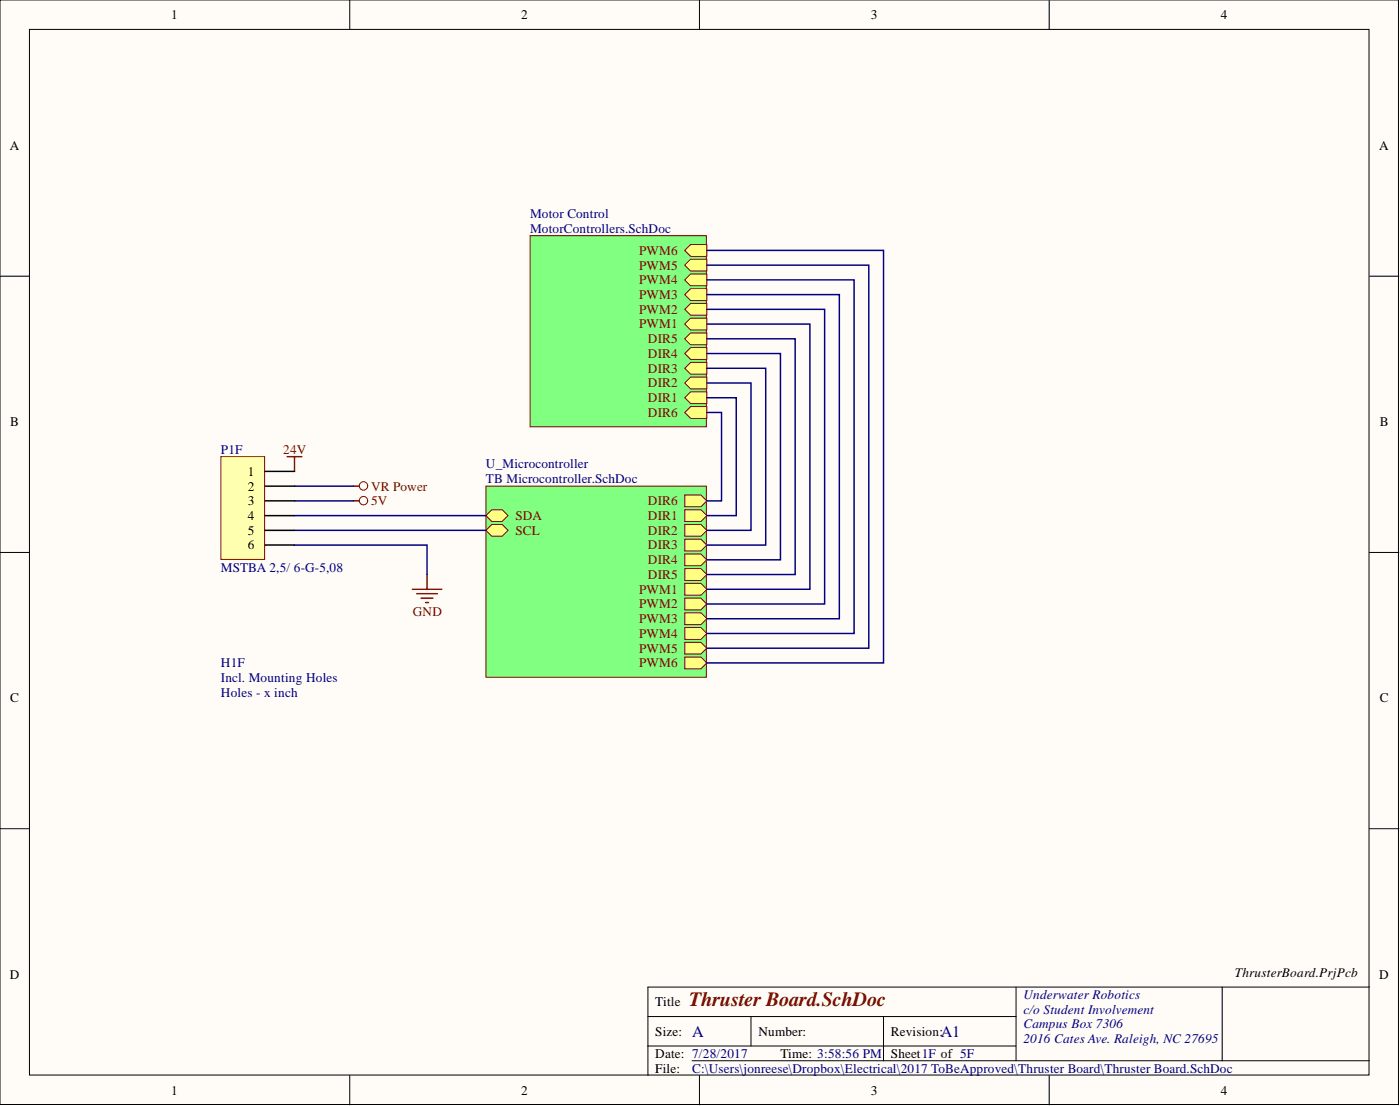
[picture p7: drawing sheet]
<svg xmlns="http://www.w3.org/2000/svg" width="241mm" height="190mm" viewBox="0 0 241 190" stroke-linecap="round" stroke-linejoin="round" font-family="sans-serif">
<g fill="#fffcf8" stroke="#000" stroke-width=".17">
<path d="M0 0h241v190.2h-241z"/>
<path d="M5.1 5.1h230.9v180.1h-230.9z"/>
</g>
<g fill="none" stroke="#000" stroke-width=".17">
<path d="M60.3 0v5.1M120.6 0v5.1M180.8 0v5.1M0 47.6h5.1M236 47.6h5.1M0 95.2h5.1M236 95.2h5.1M0 142.7h5.1M236 142.7h5.1M111.7 175.1h63.4M129.4 175.1v5.1M152.3 175.1v7.6"/>
<path d="M175.1 170v12.7M210.7 170v12.7M236 170h-124.3v15.2M60.3 185.2v5.1M111.7 180.2h63.4M119.3 182.7h116.7M120.6 185.2v5.1M180.8 185.2v5.1"/>
</g>
<path d="M83.8 83.7h37.9v32.9h-37.9z" fill="#80ff80" stroke="#800000" stroke-width=".17"/>
<path d="M118 100.5h2.8l1 1-1 1h-2.8z" fill-rule="evenodd" fill="#ffff80"/>
<path d="M118 100.5h2.8l1 1-1 1h-2.8z" fill="none" stroke="#800000" stroke-width=".17"/>
<path d="M118 103h2.8l1 1-1 1.1h-2.8z" fill-rule="evenodd" fill="#ffff80"/>
<path d="M118 103h2.8l1 1-1 1.1h-2.8z" fill="none" stroke="#800000" stroke-width=".17"/>
<path d="M118 105.6h2.8l1 1-1 1h-2.8z" fill-rule="evenodd" fill="#ffff80"/>
<path d="M118 105.6h2.8l1 1-1 1h-2.8z" fill="none" stroke="#800000" stroke-width=".17"/>
<path d="M118 108.1h2.8l1 1-1 1h-2.8z" fill-rule="evenodd" fill="#ffff80"/>
<path d="M118 108.1h2.8l1 1-1 1h-2.8z" fill="none" stroke="#800000" stroke-width=".17"/>
<path d="M118 110.6h2.8l1 1-1 1.1h-2.8z" fill-rule="evenodd" fill="#ffff80"/>
<path d="M118 110.6h2.8l1 1-1 1.1h-2.8z" fill="none" stroke="#800000" stroke-width=".17"/>
<path d="M118 113.2h2.8l1 1-1 1h-2.8z" fill-rule="evenodd" fill="#ffff80"/>
<path d="M118 113.2h2.8l1 1-1 1h-2.8z" fill="none" stroke="#800000" stroke-width=".17"/>
<path d="M118 87.8h2.8l1 1-1 1h-2.8z" fill-rule="evenodd" fill="#ffff80"/>
<path d="M118 87.8h2.8l1 1-1 1h-2.8z" fill="none" stroke="#800000" stroke-width=".17"/>
<path d="M118 90.3h2.8l1 1-1 1.1h-2.8z" fill-rule="evenodd" fill="#ffff80"/>
<path d="M118 90.3h2.8l1 1-1 1.1h-2.8z" fill="none" stroke="#800000" stroke-width=".17"/>
<path d="M118 92.9h2.8l1 1-1 1h-2.8z" fill-rule="evenodd" fill="#ffff80"/>
<path d="M118 92.9h2.8l1 1-1 1h-2.8z" fill="none" stroke="#800000" stroke-width=".17"/>
<path d="M118 95.4h2.8l1 1-1 1h-2.8z" fill-rule="evenodd" fill="#ffff80"/>
<path d="M118 95.4h2.8l1 1-1 1h-2.8z" fill="none" stroke="#800000" stroke-width=".17"/>
<path d="M118 97.9h2.8l1 1.1-1 1h-2.8z" fill-rule="evenodd" fill="#ffff80"/>
<path d="M118 97.9h2.8l1 1.1-1 1h-2.8z" fill="none" stroke="#800000" stroke-width=".17"/>
<path d="M118 85.3h2.8l1 1-1 1h-2.8z" fill-rule="evenodd" fill="#ffff80"/>
<path d="M118 85.3h2.8l1 1-1 1h-2.8z" fill="none" stroke="#800000" stroke-width=".17"/>
<path d="M83.8 88.8l1-1h1.7l1.1 1-1.1 1h-1.7z" fill-rule="evenodd" fill="#ffff80"/>
<path d="M83.8 88.8l1-1h1.7l1.1 1-1.1 1h-1.7z" fill="none" stroke="#800000" stroke-width=".17"/>
<path d="M83.8 91.3l1-1h1.7l1.1 1-1.1 1.1h-1.7z" fill-rule="evenodd" fill="#ffff80"/>
<path d="M83.8 91.3l1-1h1.7l1.1 1-1.1 1.1h-1.7z" fill="none" stroke="#800000" stroke-width=".17"/>
<path d="M91.4 40.6h30.3v32.9h-30.3z" fill="#80ff80" stroke="#800000" stroke-width=".17"/>
<path d="M118 55.8l1-1h2.8v2h-2.8z" fill-rule="evenodd" fill="#ffff80"/>
<path d="M118 55.8l1-1h2.8v2h-2.8z" fill="none" stroke="#800000" stroke-width=".17"/>
<path d="M118 53.3l1-1h2.8v2h-2.8z" fill-rule="evenodd" fill="#ffff80"/>
<path d="M118 53.3l1-1h2.8v2h-2.8z" fill="none" stroke="#800000" stroke-width=".17"/>
<path d="M118 50.7l1-1h2.8v2.1h-2.8z" fill-rule="evenodd" fill="#ffff80"/>
<path d="M118 50.7l1-1h2.8v2.1h-2.8z" fill="none" stroke="#800000" stroke-width=".17"/>
<path d="M118 48.2l1-1h2.8v2h-2.8z" fill-rule="evenodd" fill="#ffff80"/>
<path d="M118 48.2l1-1h2.8v2h-2.8z" fill="none" stroke="#800000" stroke-width=".17"/>
<path d="M118 45.7l1-1h2.8v2h-2.8z" fill-rule="evenodd" fill="#ffff80"/>
<path d="M118 45.7l1-1h2.8v2h-2.8z" fill="none" stroke="#800000" stroke-width=".17"/>
<path d="M118 68.5l1-1h2.8v2h-2.8z" fill-rule="evenodd" fill="#ffff80"/>
<path d="M118 68.5l1-1h2.8v2h-2.8z" fill="none" stroke="#800000" stroke-width=".17"/>
<path d="M118 66l1-1h2.8v2h-2.8z" fill-rule="evenodd" fill="#ffff80"/>
<path d="M118 66l1-1h2.8v2h-2.8z" fill="none" stroke="#800000" stroke-width=".17"/>
<path d="M118 63.4l1-1h2.8v2h-2.8z" fill-rule="evenodd" fill="#ffff80"/>
<path d="M118 63.4l1-1h2.8v2h-2.8z" fill="none" stroke="#800000" stroke-width=".17"/>
<path d="M118 60.9l1-1h2.8v2h-2.8z" fill-rule="evenodd" fill="#ffff80"/>
<path d="M118 60.9l1-1h2.8v2h-2.8z" fill="none" stroke="#800000" stroke-width=".17"/>
<path d="M118 58.4l1-1.1h2.8v2.1h-2.8z" fill-rule="evenodd" fill="#ffff80"/>
<path d="M118 58.4l1-1.1h2.8v2.1h-2.8z" fill="none" stroke="#800000" stroke-width=".17"/>
<path d="M118 71l1-1h2.8v2.1h-2.8z" fill-rule="evenodd" fill="#ffff80"/>
<path d="M118 71l1-1h2.8v2.1h-2.8z" fill="none" stroke="#800000" stroke-width=".17"/>
<path d="M118 43.1l1-1h2.8v2h-2.8z" fill-rule="evenodd" fill="#ffff80"/>
<g fill="none" stroke="#800000" stroke-width=".17">
<path d="M118 43.1l1-1h2.8v2h-2.8z"/>
<circle cx="62.7" cy="83.7" r=".72"/>
<circle cx="62.7" cy="86.2" r=".72"/>
</g>
<path d="M49.5 78.7h2.5M50.8 78.7v2.5M60.9 86.3h1M60.9 83.7h1M73.6 99v2.5M71.1 101.5h5M71.8 102.3h3.6M72.6 103h2M73.3 103.8h.6" fill="none" stroke="#800000" stroke-width=".25"/>
<g fill="none" stroke="#000080" stroke-width=".25">
<path d="M121.8 58.4h15.3v40.6h-15.3M121.8 55.8h17.8v45.7h-17.8M121.8 53.3h20.3v50.7h-20.3M121.8 50.7h22.9v55.9h-22.9M121.8 48.2h25.4v60.9h-25.4M121.8 45.7h27.9v65.9h-27.9M121.8 43.1h30.5v71.1h-30.5M121.8 71h2.6v15.3h-2.6M121.8 68.5h5.1v20.3h-5.1M121.8 66h7.6v25.3h-7.6M121.8 63.4h10.2v30.5h-10.2M121.8 60.9h12.7v35.5h-12.7"/>
<path d="M50.8 93.9h22.8v5.1M50.8 83.7h10.1M50.8 86.3h10.1M50.8 88.8h33M50.8 91.3h33"/>
</g>
<path d="M38.1 78.7h7.5v17.6h-7.5z" fill="#ffffb0" stroke="#800000" stroke-width=".17"/>
<path d="M45.7 81.2h5.1M45.7 83.7h5.1M45.7 86.3h5.1M45.7 88.8h5.1M45.7 91.3h5.1M45.7 93.9h5.1" fill="none" stroke="#000" stroke-width=".25"/>
<text font-size="3.5" fill="#800000" x="118.8" y="173.3">Thruster Board.SchDoc</text>
<g font-size="2.8" fill="#000080">
<text x="119.3" y="178.6">A</text>
<text x="162.2" y="178.6">A1</text>
</g>
<g font-size="2.3">
<text x="29.5" y="3.3">1</text>
<text x="89.8" y="3.3">2</text>
<text x="150.1" y="3.3">3</text>
<text x="210.4" y="3.3">4</text>
<text x="1.7" y="25.8">A</text>
<text x="237.7" y="25.8">A</text>
<text x="1.8" y="73.4">B</text>
<text x="237.8" y="73.4">B</text>
<text x="42.7" y="82">1</text>
<text x="42.7" y="84.5">2</text>
<text x="42.7" y="87">3</text>
<text x="42.7" y="89.6">4</text>
<text x="42.7" y="92.1">5</text>
<text x="42.7" y="94.6">6</text>
<text x="1.8" y="121">C</text>
<text x="237.8" y="121">C</text>
<text x="1.7" y="168.6">D</text>
<text x="112.9" y="173.3">Title</text>
<text x="212.9" y="168.2">ThrusterBoard.PrjPcb</text>
<text x="237.7" y="168.6">D</text>
<text x="112.9" y="178.4">Size:</text>
<text x="130.7" y="178.4">Number:</text>
<text x="153.5" y="178.4">Revision:</text>
<text x="112.9" y="182.2">Date: 7/28/2017</text>
<text x="112.9" y="184.7">File:</text>
<text x="134.5" y="182.2">Time: 3:58:56 PM</text>
<text x="153.5" y="182.2">Sheet1F of 5F</text>
<text x="29.5" y="188.5">1</text>
<text x="89.8" y="188.5">2</text>
<text x="150.1" y="188.5">3</text>
<text x="210.4" y="188.5">4</text>
</g>
<g font-size="2.3" fill="#000080">
<text x="91.4" y="37.5">Motor Control</text>
<text x="91.4" y="40.1">MotorControllers.SchDoc</text>
<text x="38.1" y="78.2">P1F</text>
<text x="83.8" y="80.7">U_Microcontroller</text>
<text x="83.8" y="83.2">TB Microcontroller.SchDoc</text>
<text x="38.1" y="98.5">MSTBA 2,5/ 6-G-5,08</text>
<text x="38.1" y="117.5">Incl. Mounting Holes</text>
<text x="38.1" y="114.9">H1F</text>
<text x="38.1" y="120">Holes - x inch</text>
<text x="176.4" y="172">Underwater Robotics</text>
<text x="176.4" y="174.6">c/o Student Involvement</text>
<text x="176.4" y="177.1">Campus Box 7306</text>
<text x="176.4" y="179.7">2016 Cates Ave. Raleigh, NC 27695</text>
<text x="119.3" y="184.7">C:\Users\jonreese\Dropbox\Electrical\2017 ToBeApproved\Thruster Board\Thruster Board.SchDoc</text>
</g>
<g font-size="2.3" fill="#800000">
<text x="110.1" y="46.4">PWM5</text>
<text x="110.1" y="43.9">PWM6</text>
<text x="110.1" y="51.5">PWM3</text>
<text x="110.1" y="49">PWM4</text>
<text x="110.1" y="56.6">PWM1</text>
<text x="110.1" y="54">PWM2</text>
<text x="111.7" y="59.1">DIR5</text>
<text x="111.7" y="64.2">DIR3</text>
<text x="111.7" y="61.7">DIR4</text>
<text x="111.7" y="69.3">DIR1</text>
<text x="111.7" y="66.7">DIR2</text>
<text x="111.7" y="71.8">DIR6</text>
<text x="48.8" y="78.2">24V</text>
<text x="64" y="87">5V</text>
<text x="64" y="84.5">VR Power</text>
<text x="88.8" y="89.6">SDA</text>
<text x="111.7" y="89.6">DIR1</text>
<text x="111.7" y="87">DIR6</text>
<text x="88.8" y="92.1">SCL</text>
<text x="111.7" y="92.1">DIR2</text>
<text x="111.7" y="94.6">DIR3</text>
<text x="111.7" y="97.2">DIR4</text>
<text x="111.7" y="99.7">DIR5</text>
<text x="71.1" y="106.1">GND</text>
<text x="110.1" y="102.3">PWM1</text>
<text x="110.1" y="104.8">PWM2</text>
<text x="110.1" y="107.3">PWM3</text>
<text x="110.1" y="109.9">PWM4</text>
<text x="110.1" y="112.4">PWM5</text>
<text x="110.1" y="114.9">PWM6</text>
</g>
</svg>
